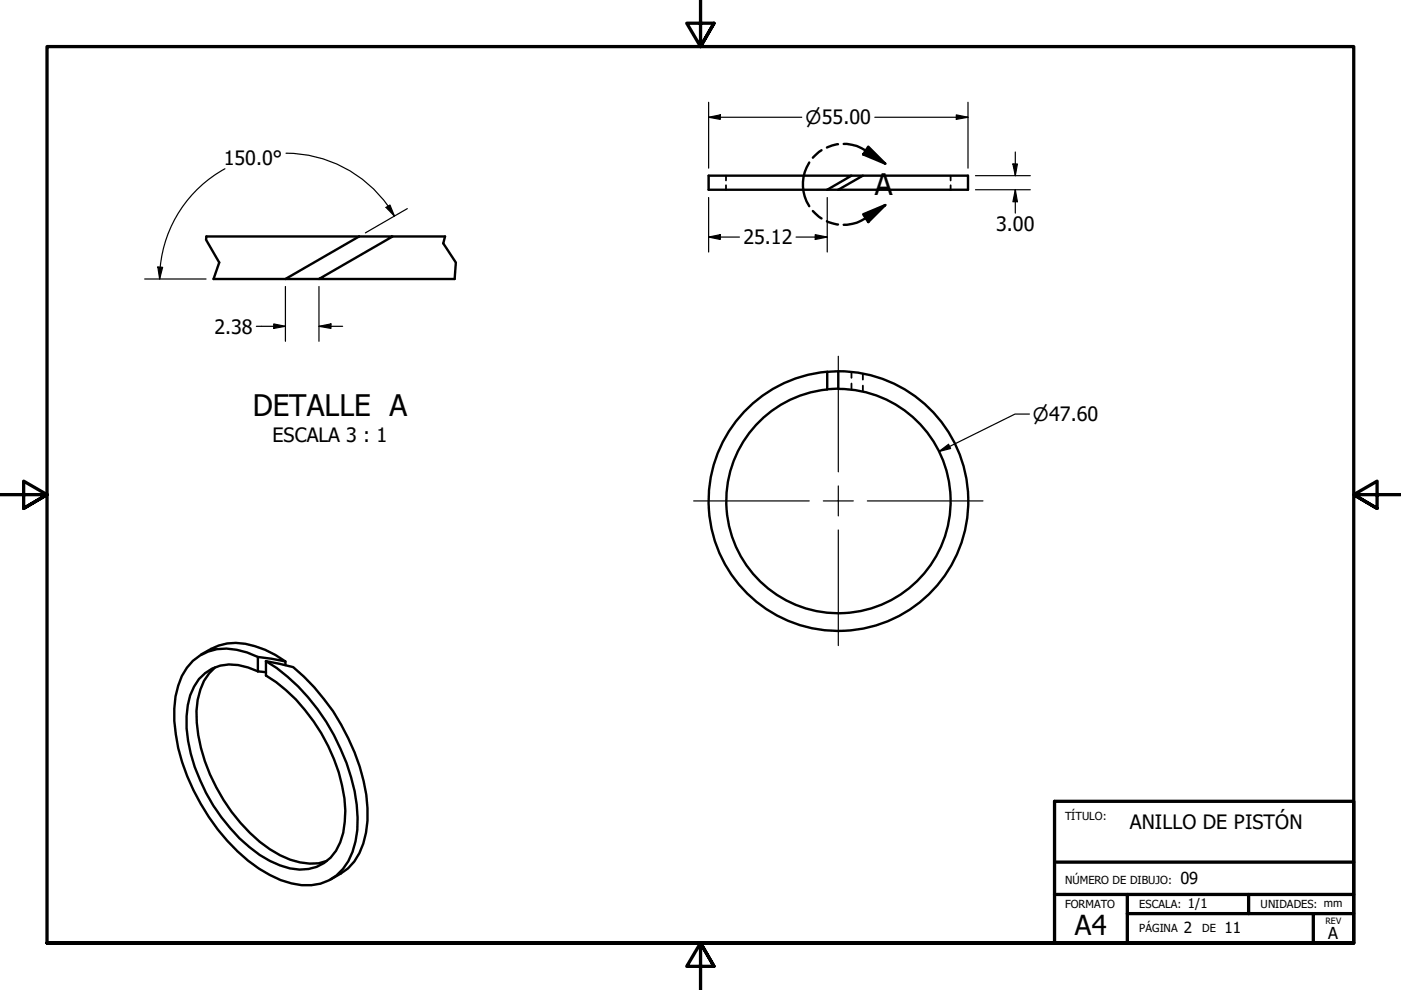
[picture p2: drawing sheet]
<svg xmlns="http://www.w3.org/2000/svg" width="297mm" height="210mm" viewBox="0 0 297 210" stroke-linecap="round" stroke-linejoin="round" font-family="sans-serif">
<!-- layer: Hidden (ANSI) -->
<path d="M153.9 37.2v1.1M153.9 39.3v.9M201.5 37.2v1.1M201.5 39.3v.9M180.5 78.8v1.3M182.9 79.2v1.3M180.5 81.3v1.3M182.9 81.8v1.2" fill="none" stroke="#000" stroke-width=".38"/>
<!-- layer: Visible (ANSI) -->
<g fill="none" stroke="#000" stroke-width=".51">
<path d="M180.5 37.2h2.4M43.8 50.1h32.3M60.5 59.2h7.1M76.1 50.1l-15.6 9.1h-15.2M76.1 50.1h7.1l-15.6 9.1h28.8M83.2 50.1h11.2M175.4 40.2l5.1-3h-30.3v3h55v-3h-22.3l-5.2 3M175.4 78.8l2.3-.1v3.7l-2.3 .1zM177.8 78.7a27.5 27.5 0 0 1 24.2 40.6 27.5 27.5 0 0 1-47.2 2.1 27.5 27.5 0 0 1 20.6-42.6M177.8 82.5a23.8 23.8 0 0 1 20.9 34.9 23.8 23.8 0 0 1-40.7 2.1 23.8 23.8 0 0 1 17.4-36.9M42.6 138.8a12.1 12.1 0 0 1 11.4-1.8l2.2 .8 2.2 1 2.1 1.4-5.8-.9a15.2 15.2 0 0 0-8.7-1.7 10.2 10.2 0 0 0-8.2 7.8 27.7 27.7 0 0 0 .8 16.2 44.6 44.6 0 0 0 16.3 22.6 18.4 18.4 0 0 0 11.1 3.5 9.9 9.9 0 0 0 8.7-7.1 26.2 26.2 0 0 0-.3-15.8 42.9 42.9 0 0 0-18-24.6M54.7 139.3v3"/>
<path d="M45.6 141.5a10.9 10.9 0 0 0-3.7 6.9 30.6 30.6 0 0 0 3.9 18.5 34.9 34.9 0 0 0 13.6 14.4 14.4 14.4 0 0 0 8.2 1.7l1.7-.5M54.7 142.3l1.7 .2M56.4 140.2v3a37.1 37.1 0 0 1 16.8 28.7 14.3 14.3 0 0 1-3.1 9.9 9.6 9.6 0 0 1-10.7 1.7 29.4 29.4 0 0 1-12.5-10.2 35 35 0 0 1-7.3-21.4 12.1 12.1 0 0 1 3.9-9.2 9.1 9.1 0 0 1 9.1-1.2l2.1 .8M56.4 140.2l5.8 1.2a45.4 45.4 0 0 1 15.5 27.1 21.7 21.7 0 0 1-1.5 12.4l-1.1 1.8-1.3 1.4-3.7 2.4M60.5 140.2v.8"/>
</g>
<!-- layer: Break Line (ANSI) -->
<path d="M43.8 50.1l-.1 .7 2.8 4.9-1.2 3.5M94.4 50.1l-.4 1.5 2.6 4.1-.2 3.5" fill="none" stroke="#000" stroke-width=".51"/>
<!-- layer: Detail Boundary (ANSI) -->
<path d="M171.6 34.5a8.6 8.6 0 0 0 0 9.2M174.2 31.8l-1.9 1.6M177.7 30.6l-2.4 .7M178.9 30.5a8.4 8.4 0 0 1 4.6 1.4l4.2 2.8M184.1 31.1l3.6 3.6-4.7-2zM172.3 44.7l1.9 1.6M175.3 46.9l2.4 .7M183 45.4l4.7-1.9-3.6 3.6zM187.7 43.5l-4.2 2.8a7.7 7.7 0 0 1-4.6 1.4" fill="none" stroke="#000" stroke-width=".51"/>
<g fill="#000">
<path d="M184.1 31.1l3.6 3.6-4.7-2z" fill-rule="evenodd"/>
<path d="M183 45.4l4.7-1.9-3.6 3.6z" fill-rule="evenodd"/>
</g>
<!-- layer: Border (ANSI) -->
<path d="M148.5 -.1v10l-2.9-5h5.8l-2.9 5 2.9-5M0 104.9h10l-5-2.9v5.8l5-2.9-5 2.9M297 104.9h-10l5-2.9v5.8l-5-2.9 5 2.9M10 199.9v-190h277v190h-277h277M151.4 204.9l-2.9-5 2.9 5h-5.8l2.9-5v10" fill="none" stroke="#000" stroke-width=".7"/>
<!-- layer: Title (ANSI) -->
<path d="M223.6 169.9h63.4v30h-63.4zM223.6 189.6h63.4M223.6 182.8h63.4M239 189.6v10.3M239 193.7h39.4M264.7 189.6v4.1M287 193.7h-8.6v6.2" fill="none" stroke="#000" stroke-width=".7"/>
<!-- layer: Dimension (ANSI) -->
<g fill="none" stroke="#000" stroke-width=".25">
<path d="M47.7 35.8a26.7 26.7 0 0 0-13.9 23.4M60.6 32.5a26.6 26.6 0 0 1 23 13.3M150.2 24.9l2.5-.5v.9zM150.2 21.7v14M150.2 24.9h19.8M185.5 24.9h19.7M202.8 24.4l2.4 .5-2.4 .4zM205.2 21.7v14M206.8 37.2h11.6M214.8 34.8h.9l-.4 2.4zM215.3 32.2v5M30.7 59.2h13"/>
<path d="M33.5 56.6l1 .1-.7 2.5zM81.9 44l.8-.5 .9 2.3zM86.4 44.2l-8.9 5.2M150.2 50.3l2.5-.5v1zM150.2 50.3h6.6M150.2 41.9v11.5M168.8 50.3h6.6M172.8 49.8l2.6 .5-2.6 .5zM175.4 41.9v11.5M206.8 40.2h11.6M215.3 40.2l.4 2.6h-.9zM215.3 40.2v5"/>
<path d="M54.4 69.2h6.1M58 68.7l2.5 .5-2.5 .4zM60.5 60.7v11.7M67.6 69.2l2.6-.5v.9zM67.6 69.2h5M67.6 60.7v11.7M199.1 95.7l2-1.5 .4 .9zM218.2 87.8h-3l-16.1 7.9"/>
</g>
<g fill="#000">
<path d="M150.2 24.9l2.5-.5v.9z" fill-rule="evenodd"/>
<path d="M202.8 24.4l2.4 .5-2.4 .4z" fill-rule="evenodd"/>
<path d="M214.8 34.8h.9l-.4 2.4z" fill-rule="evenodd"/>
<path d="M33.5 56.6l1 .1-.7 2.5z" fill-rule="evenodd"/>
<path d="M81.9 44l.8-.5 .9 2.3z" fill-rule="evenodd"/>
<path d="M150.2 50.3l2.5-.5v1z" fill-rule="evenodd"/>
<path d="M172.8 49.8l2.6 .5-2.6 .5z" fill-rule="evenodd"/>
<path d="M215.3 40.2l.4 2.6h-.9z" fill-rule="evenodd"/>
<path d="M58 68.7l2.5 .5-2.5 .4z" fill-rule="evenodd"/>
<path d="M67.6 69.2l2.6-.5v.9z" fill-rule="evenodd"/>
<path d="M199.1 95.7l2-1.5 .4 .9z" fill-rule="evenodd"/>
</g>
<!-- layer: Center Mark (ANSI) -->
<path d="M177.7 75.5v24.5M147.1 106.2h24.5M174.6 106.2h6.3M177.7 103v6.4M177.7 112.4v24.5M183.9 106.2h24.5" fill="none" stroke="#000" stroke-width=".25"/>
<g font-size="6.3">
<text x="185.5" y="41.4">A</text>
<text x="53.6" y="88.2">DETALLE A</text>
</g>
<text font-size="5.8" x="227.9" y="198.3">A4</text>
<g font-size="4.2">
<text x="47.4" y="34.9">150.0°</text>
<text x="157.6" y="51.8">25.12</text>
<text x="211.2" y="49.1">3.00</text>
<text x="45.5" y="70.7">2.38</text>
<text x="57.8" y="93.8">ESCALA 3 : 1</text>
<text x="239.5" y="175.9">ANILLO DE PISTÓN</text>
</g>
<g font-size="3.9">
<text x="170.8" y="26.3">⌀55.00</text>
<text x="219" y="89.3">⌀47.60</text>
</g>
<g font-size="3.5">
<text x="250.3" y="187.5">09</text>
<text x="281.6" y="199">A</text>
</g>
<g font-size="3.2">
<text x="251" y="197.8">2</text>
<text x="259.6" y="197.8">11</text>
</g>
<text font-size="2.8" x="251.8" y="192.5">1/1</text>
<g font-size="2.3">
<text x="225.8" y="174">TÍTULO:</text>
<text x="225.8" y="187.4">NÚMERO DE DIBUJO:</text>
<text x="225.8" y="192.5">FORMATO</text>
<text x="241.6" y="197.6">PÁGINA</text>
<text x="241.6" y="192.5">ESCALA:</text>
<text x="254.9" y="197.6">DE</text>
<text x="267.3" y="192.5">UNIDADES: mm</text>
</g>
<text font-size="1.8" x="281.1" y="195.8">REV</text>
</svg>
